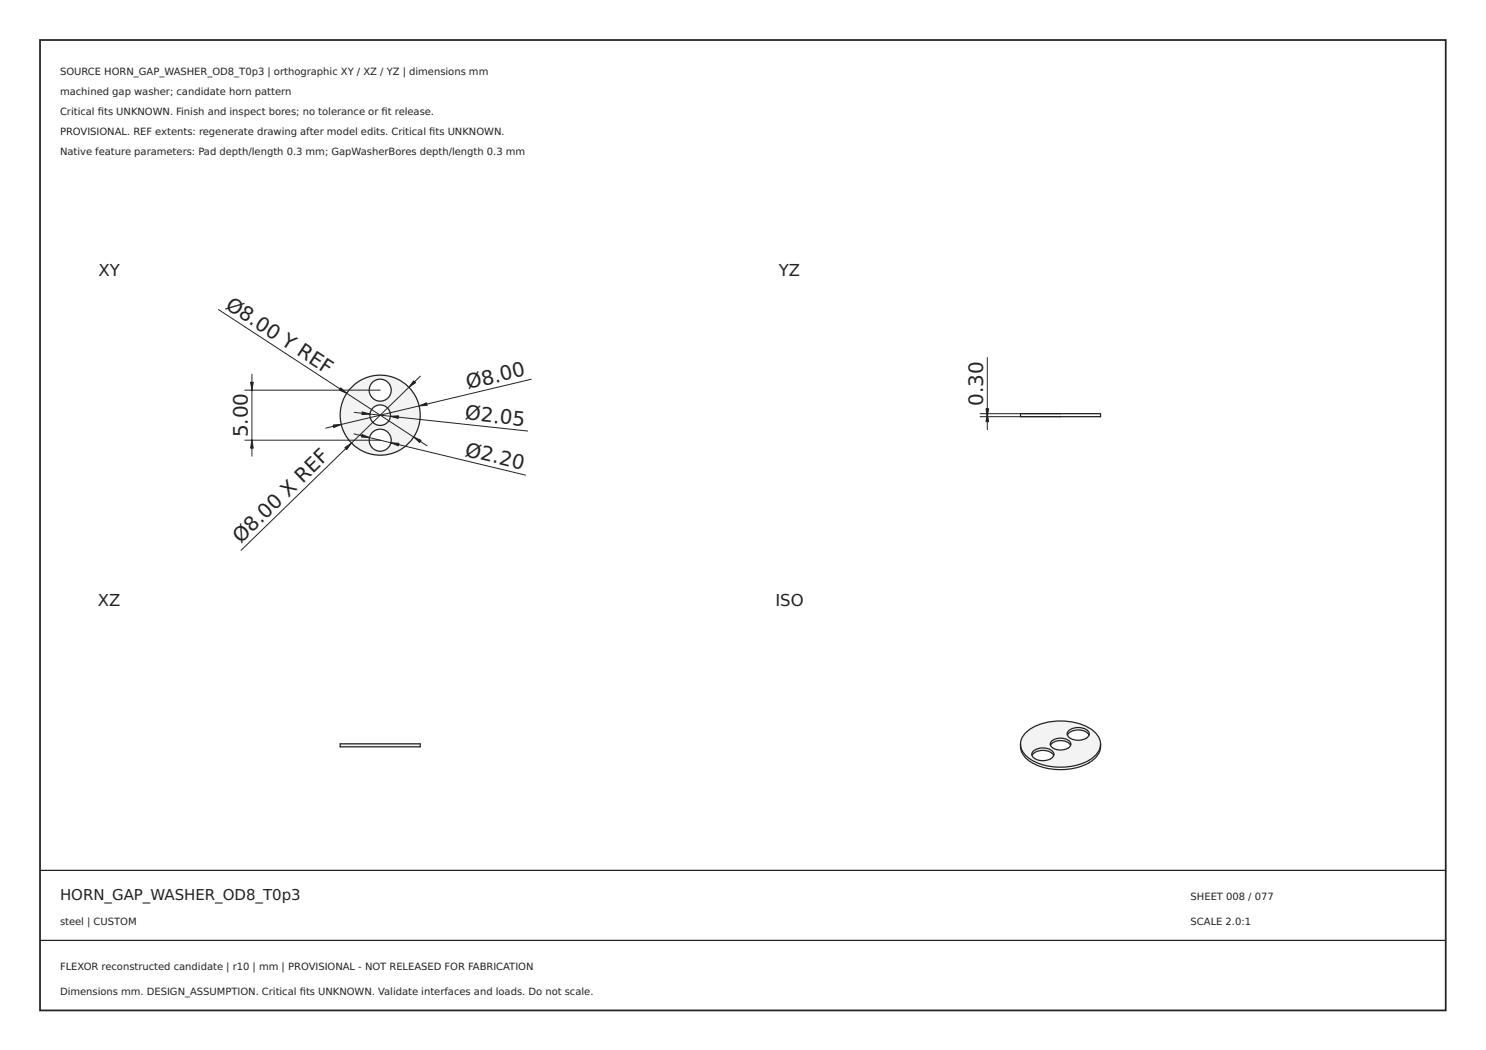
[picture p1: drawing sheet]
<svg xmlns="http://www.w3.org/2000/svg" width="297mm" height="210mm" viewBox="0 0 297 210" stroke-linecap="round" stroke-linejoin="round" font-family="sans-serif">
<path d="M0 0h297v210h-297zM0 0v210h297v-210z" fill="#000"/>
<path d="M8 8h281v194h-281z" fill="none" stroke="#222" stroke-width=".35"/>
<path d="M8 174h281zM8 188h281z" fill="#000" stroke="#222" stroke-width=".25"/>
<path d="M68 83a8 8 0 0 1 16 0 8 8 0 0 1-16 0zM73.8 78a2.2 2.2 0 0 1 4.4 0 2.2 2.2 0 0 1-4.4 0zM73.9 83a2.05 2.05 0 0 1 4.1 0 2.05 2.05 0 0 1-4.1 0zM73.8 88a2.2 2.2 0 0 1 4.4 0 2.2 2.2 0 0 1-4.4 0z" fill-rule="evenodd" fill="#f1f3f5"/>
<g fill="none" stroke="#212529" stroke-width=".25">
<circle cx="76" cy="78" r="2.2"/>
<circle cx="76" cy="83" r="8"/>
<circle cx="76" cy="88" r="2.2"/>
<circle cx="76" cy="83" r="2.05"/>
</g>
<path d="M43.7 61.9l41.7 27.2M48.9 78h27.1M50.4 74.8v16.4M84 75.2l-35.8 34.8M106.2 75.8l-41.1 9.8M48.9 88h27.1M70.7 86.7l34.4 8.3M70.8 82.4l34.7 3.8" fill="none" stroke="#212529" stroke-width=".2"/>
<g fill="#212529" stroke="#212529" stroke-width=".2">
<path d="M68.9 89.5l1.4-.9-1 1.3z"/>
<path d="M82.7 76.1l.4 .4-1.4 .9z"/>
<path d="M68.1 77.5l1.2 1.1-1.5-.6z"/>
<path d="M82.7 87.4l1.5 .6-.3 .5z"/>
<path d="M83.8 81.1l1.5-.6 .1 .5z"/>
<path d="M66.6 85l1.6-.2-1.5 .7z"/>
<path d="M78.1 88.5l1.7 .1-.2 .5z"/>
<path d="M72.4 86.8l1.5 .7-1.7-.1z"/>
<path d="M78 83.2l1.7-.1-.1 .6z"/>
<path d="M72.4 82.3l1.6 .5-1.7 .1z"/>
<path d="M50.1 76.4h.5l-.2 1.6z"/>
<path d="M50.4 88l.2 1.6h-.5z"/>
</g>
<path d="M68 148.7h16v.6h-16z" fill-rule="evenodd" fill="#f1f3f5"/>
<path d="M204 82.7h16v.6h-16zM68 148.7h16v.6h-16z" fill="none" stroke="#212529" stroke-width=".25"/>
<path d="M197.4 71.5v14.4M195.9 82.7h16.1M195.9 83.3h16.1" fill="none" stroke="#212529" stroke-width=".2"/>
<g fill="#212529" stroke="#212529" stroke-width=".2">
<path d="M197.4 82.7l.2 1.6h-.5z"/>
<path d="M197.1 81.7h.5l-.2 1.6z"/>
</g>
<g fill="#f1f3f5">
<path d="M204.9 146.6a10.7 10.7 0 0 1 9.6-2.2 7.4 7.4 0 0 1 5.1 2.9 3.2 3.2 0 0 1-1.3 4.3 12.1 12.1 0 0 1-12.7 0 3.1 3.1 0 0 1-.7-5zM213.6 146.1l-.3 .6a1.76 1.76 0 0 0 2.1 1.3 2 2 0 0 0 2.3-1.3 1.94 1.94 0 0 0-2.2-1.3 2.78 2.78 0 0 0-1.9 .7zM210.2 148.2a.98 .98 0 0 0-.1 1 .98 .98 0 0 0 .9 .6 2.36 2.36 0 0 0 3-.9 1.37 1.37 0 0 0-1.5-1.3 2.93 2.93 0 0 0-2.3 .6zM206.6 150.1l-.3 .7a1.76 1.76 0 0 0 2 1.3 2 2 0 0 0 2.4-1.3 1.94 1.94 0 0 0-2.2-1.3 2.78 2.78 0 0 0-1.9 .6z" fill-rule="evenodd"/>
<path d="M206.6 150.1a3 3 0 0 1 4 .4v.5a2.79 2.79 0 0 0-4.3 0v-.5z" fill-rule="evenodd"/>
<path d="M210.2 148.2a2.8 2.8 0 0 1 3.8 .2v.6a2.61 2.61 0 0 0-4 0v-.6z" fill-rule="evenodd"/>
<path d="M213.6 146.1a3 3 0 0 1 4 .3l.1 .6a2.79 2.79 0 0 0-4.3 0v-.6z" fill-rule="evenodd"/>
</g>
<path d="M204 148.7a4.2 4.2 0 0 0 3.1 4.2 11.9 11.9 0 0 0 11.7-1.2 3.4 3.4 0 0 0 1.2-3M204 148.7a4.3 4.3 0 0 0 3.1 3.7 11.9 11.9 0 0 0 11.7-1.2 3.5 3.5 0 0 0 1.2-2.5M204 148.7a4.5 4.5 0 0 1 3.3-3.7 12.2 12.2 0 0 1 11.1 1 3.5 3.5 0 0 1 1.6 2.7M206.3 151a2.79 2.79 0 0 1 4.3 0M206.6 150.1a3 3 0 0 1 4 .4 1.13 1.13 0 0 1-1 1.4 2.83 2.83 0 0 1-3.3-.8v-.6zM210 149a2.61 2.61 0 0 1 4 0M210.2 148.2a2.8 2.8 0 0 1 3.8 .2 1.19 1.19 0 0 1-1.4 1.5 2.12 2.12 0 0 1-2.7-1.2zM213.4 147a2.79 2.79 0 0 1 4.3 0M213.6 146.1a3 3 0 0 1 4 .3 1.13 1.13 0 0 1-.9 1.4 2.83 2.83 0 0 1-3.3-.8v-.6z" fill="none" stroke="#212529" stroke-width=".25"/>
<g font-size="4" fill="#212529">
<text x="44.9" y="61.5" transform="rotate(33 44.9 61.5)">Ø8.00 Y REF</text>
<text x="93.5" y="77.9" transform="rotate(-13 93.5 77.9)">Ø8.00</text>
<text x="92.8" y="83.9" transform="rotate(6 92.8 83.9)">Ø2.05</text>
<text x="196.5" y="81.1" transform="rotate(-90 196.5 81.1)">0.30</text>
<text x="49.5" y="87.4" transform="rotate(-90 49.5 87.4)">5.00</text>
<text x="92.8" y="91.1" transform="rotate(14 92.8 91.1)">Ø2.20</text>
<text x="48.1" y="108.8" transform="rotate(-44 48.1 108.8)">Ø8.00 X REF</text>
</g>
<g font-size="3.3" fill="#212529">
<text x="19.7" y="55.1">XY</text>
<text x="155.7" y="55.1">YZ</text>
<text x="19.6" y="121.1">XZ</text>
<text x="155" y="121.1">ISO</text>
</g>
<text font-size="3" fill="#222" x="12" y="180">HORN_GAP_WASHER_OD8_T0p3</text>
<g font-size="2" fill="#222">
<text x="12" y="15">SOURCE HORN_GAP_WASHER_OD8_T0p3 | orthographic XY / XZ / YZ | dimensions mm</text>
<text x="12" y="19">machined gap washer; candidate horn pattern</text>
<text x="12" y="23">Critical fts UNKNOWN. Finish and inspect bores; no tolerance or ft release.</text>
<text x="19.6" y="23">i</text>
<text x="76.3" y="23">i</text>
<text x="12" y="27">PROVISIONAL. REF extents: regenerate drawing after model edits. Critical fts UNKNOWN.</text>
<text x="85.8" y="27">i</text>
<text x="12" y="31">Native feature parameters: Pad depth/length 0.3 mm; GapWasherBores depth/length 0.3 mm</text>
<text x="238" y="180">SHEET 008 / 077</text>
<text x="12" y="185">steel | CUSTOM</text>
<text x="238" y="185">SCALE 2.0:1</text>
<text x="12" y="194">FLEXOR reconstructed candidate | r10 | mm | PROVISIONAL - NOT RELEASED FOR FABRICATION</text>
<text x="12" y="199">Dimensions mm. DESIGN_ASSUMPTION. Critical fts UNKNOWN. Validate interfaces and loads. Do not scale.</text>
<text x="59.9" y="199">i</text>
</g>
</svg>
